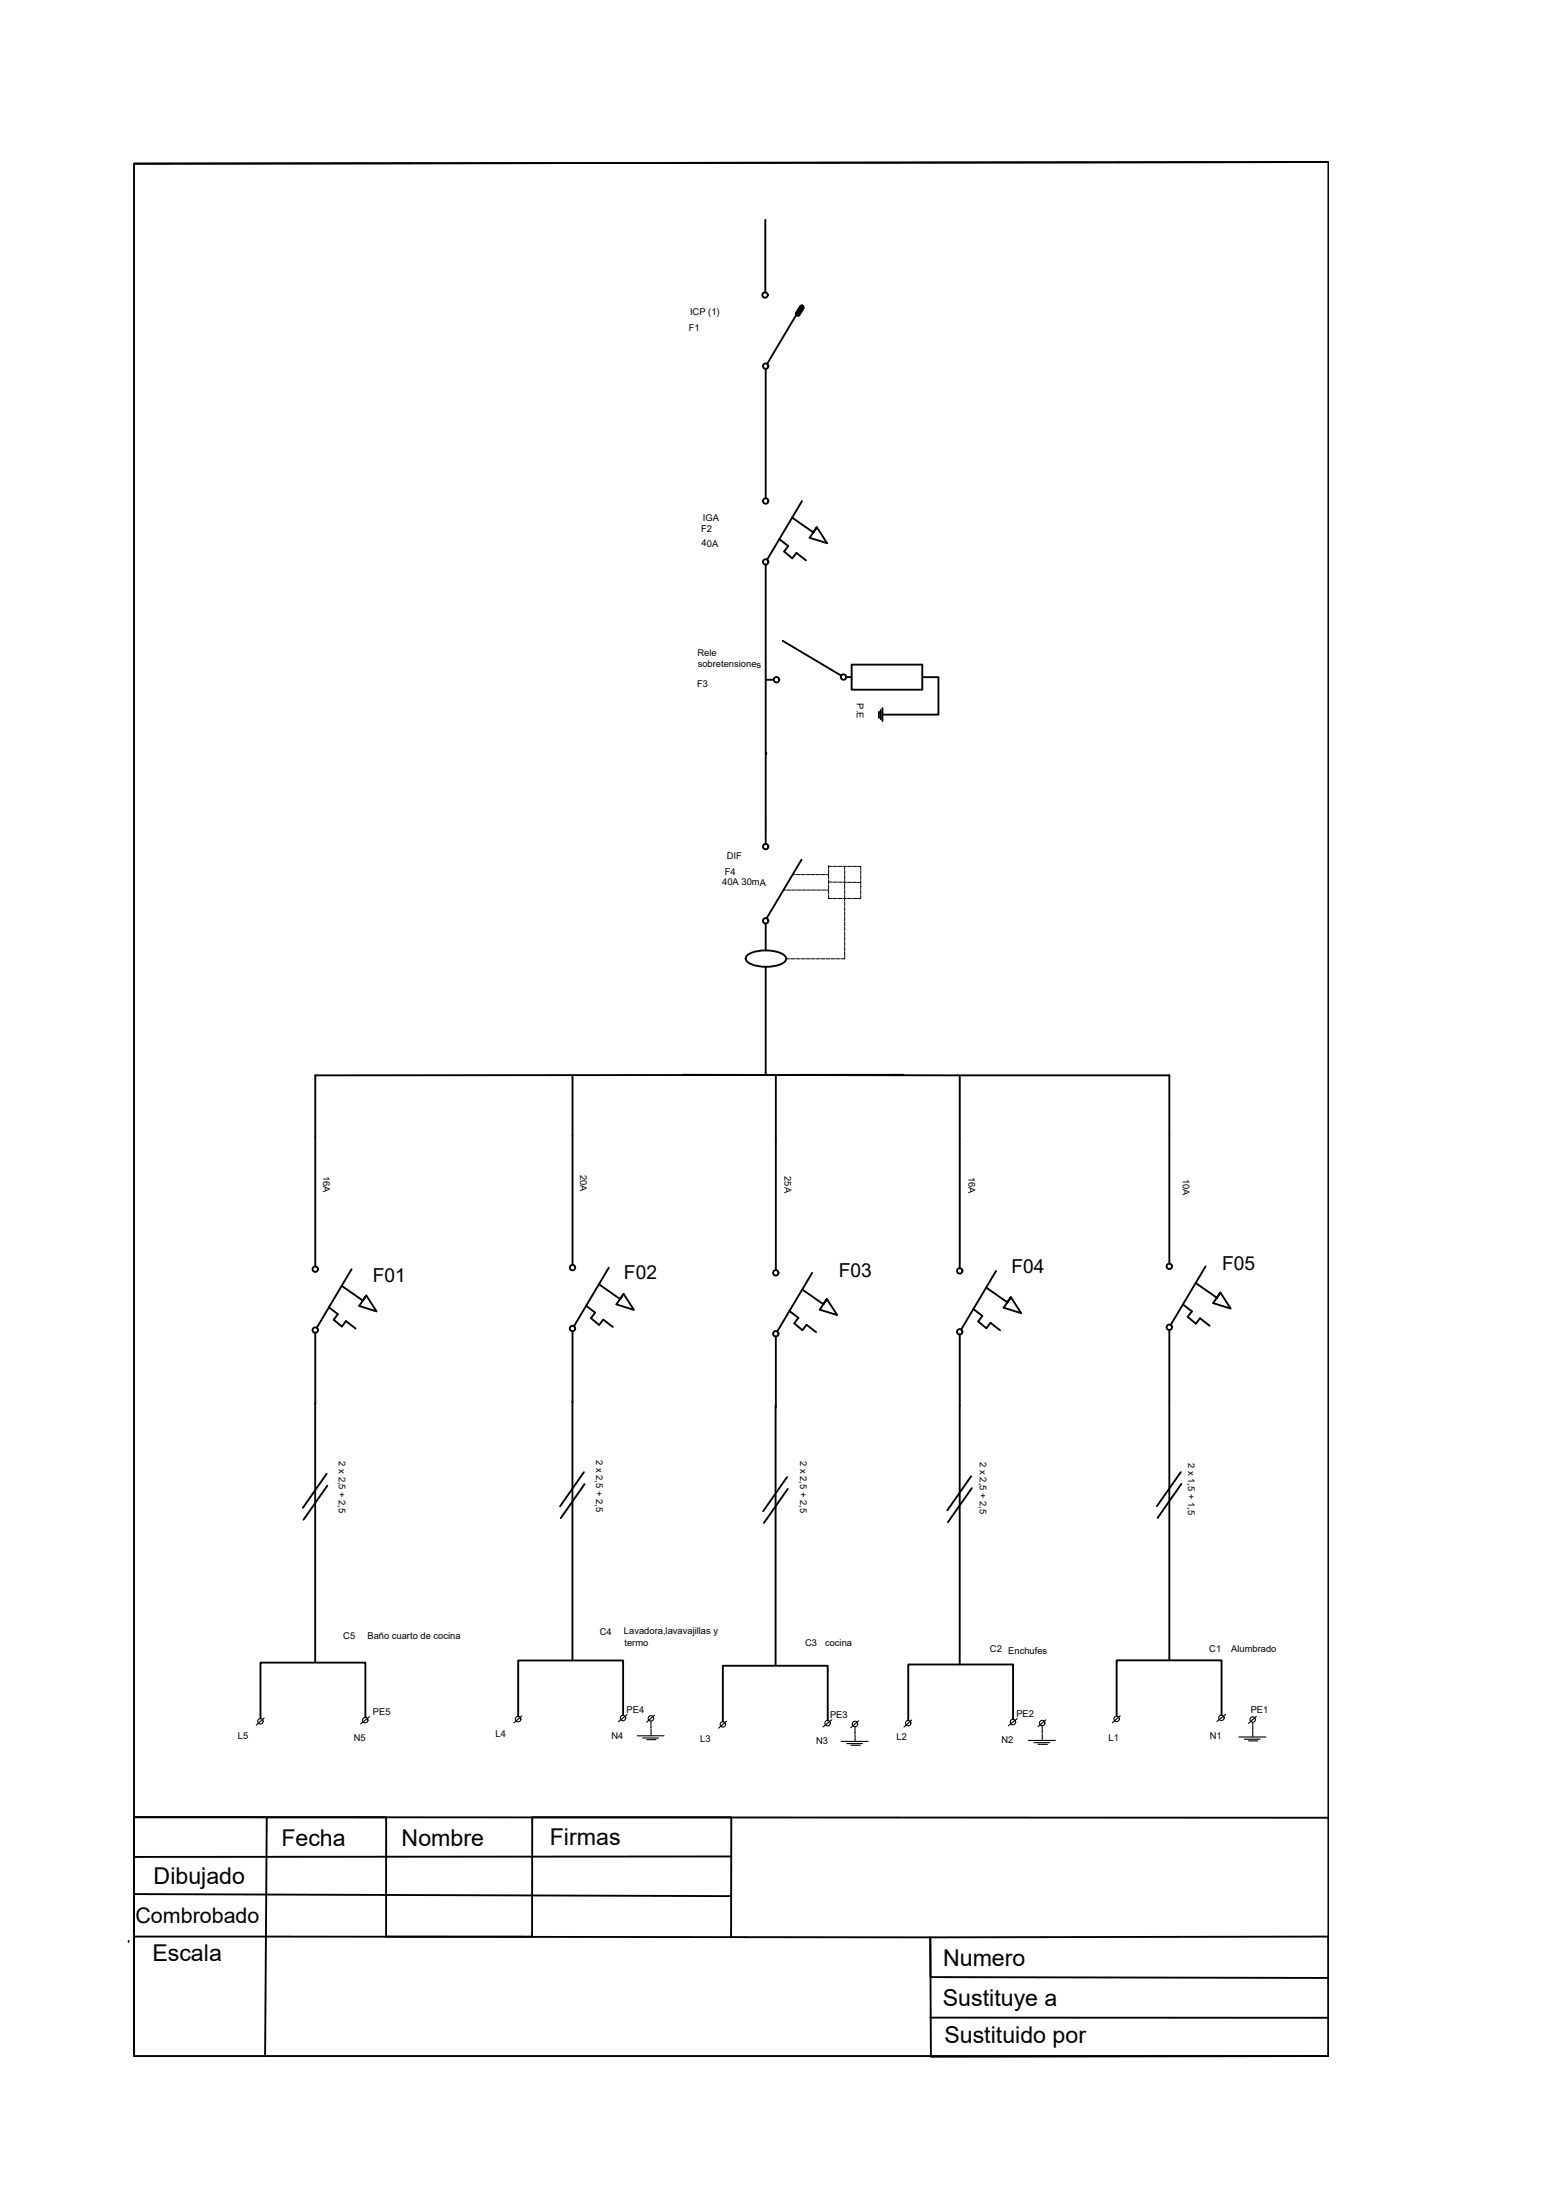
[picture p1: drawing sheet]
<svg xmlns="http://www.w3.org/2000/svg" width="210mm" height="297mm" viewBox="0 0 210 297" stroke-linecap="round" stroke-linejoin="round" font-family="sans-serif">
<!-- layer: 0 -->
<g fill="none" stroke="#000" stroke-width=".25">
<path d="M103.3 29.7v9.8M179.3 21.9l-161.2 .2M103.4 49.8v17.5M108.1 41.4l.2 .2-.5 .9-.2-.2M108.3 41.2l-4.7 7.9M103.4 76.2v15.6h1.1M105.2 72.8l1.2 .9-.6 .8 1.1 .9 .6-.7 1.3 1M106.9 69.9l2.9 2 .5-.7-1 1.4 2.3 .7-1.3-2.1M108.3 67.6l-4.7 8M109.8 71.9h.1M103.4 91.8v22.2M105.6 86.5l8 4.7"/>
<path d="M114.2 91.4h.8v-1.7h9.5v3.4h-9.5v-1.7M118.6 96.1v.8M118.9 95.9v1.2M119.1 95.6v1.8M124.5 91.4h2.2v5.1h-7.6M103.4 101.8h.1M108.2 116.1l-4.7 7.9M100.8 129.1a4.1 4.1 0 0 1 3.3-.7 2.81 2.81 0 0 1 1.9 .7l.1 .3a1.47 1.47 0 0 1-1.3 1 5.4 5.4 0 0 1-3.8-.4l-.3-.3v-.3zM103.4 124.7v3.6M103.4 130.5v14.6M77.3 145.2v25.6M92.3 145.1l65.5 .1v25.4"/>
<path d="M104.7 145.2v26.3M122 145.1l-79.4 .1v25.8M129.6 145.2v26M42.6 179.9l-.1 44.5M44.4 176.5l1.2 .9-.6 .8 1.1 .9 .6-.7 1.3 1M46.1 173.6l2.9 2 .4-.7-.9 1.4 2.3 .8-1.4-2.2M47.5 171.4l-4.8 7.9M49 175.6h.1M77.3 179.7v44.5M79.1 176.3l1.2 .9-.5 .8 1.1 .9 .5-.7 1.3 1M80.8 173.4l2.9 2 .5-.7-1 1.4 2.4 .8-1.4-2.2M82.2 171.2l-4.7 7.9"/>
<path d="M83.7 175.4h.1M106.6 177l1.2 .9-.6 .8 1.1 .9 .6-.7 1.3 1M108.3 174.1l2.8 2 .5-.7-.9 1.4 2.3 .8-1.4-2.2M109.6 171.9l-4.7 7.9M111.1 176.1h.1M131.4 176.7l1.2 1-.6 .7 1.1 .9 .6-.7 1.3 1M133.1 173.8l2.9 2 .5-.7-1 1.5 2.3 .7-1.3-2.2M134.5 171.6l-4.8 7.9M136 175.8h.1M157.8 179.6v44.6M159.7 176.1l1.2 1-.6 .7 1.1 .9 .6-.7 1.3 1M161.4 173.2l2.9 2 .4-.7-.9 1.4 2.3 .8-1.4-2.2"/>
<path d="M162.7 171l-4.7 7.9M164.3 175.2h.1M44.1 199l-3.2 4.6M78.8 198.8l-3.2 4.6M104.7 189.9v34.9M104.7 180.4v9.7M106.2 199.4l-3.2 4.6M129.6 180.2l-.1 44.5M131.1 199.3l-3.2 4.6M159.4 198.8l-3.2 4.6M44.2 200.6l-3.2 4.6M78.9 200.4l-3.2 4.6"/>
<path d="M106.3 201l-3.2 4.6M131.2 200.9l-3.2 4.6M159.5 200.4l-3.2 4.6M49.3 231.9v-7.4h-14.1v7.5M84.1 231.6v-7.4h-14.2v7.5M111.7 232.3v-7.4h-14.1v7.6M136.8 232.1v-7.4h-14.2v7.6M164.9 231.6v-7.4h-14.2v7.5M18.1 245.4h161.2v32.2h-161.2zM18.1 245.4h17.9l-.2 32.2M18.1 255.1h.1M18.1 255.7l80.6 .3"/>
<path d="M36 245.4h16.1v16.1h19.7v-16.1h26.9v16.1M98.7 250.7h-80.6M179.3 245.4v-223.5l-161.2 .2v255.5M17.4 262.2h.1M18.1 261.5l107.5 .1v5.3l53.7 .2M125.6 261.6l53.7-.1v16.1l-53.6 .1zM125.6 272.4h53.7"/>
<circle cx="103.3" cy="39.8" r=".37"/>
<circle cx="103.4" cy="49.4" r=".37"/>
<circle cx="103.4" cy="75.9" r=".37"/>
<circle cx="103.4" cy="67.6" r=".37"/>
<circle cx="104.8" cy="91.8" r=".37"/>
<circle cx="113.9" cy="91.4" r=".37"/>
<circle cx="103.4" cy="114.3" r=".37"/>
<circle cx="103.4" cy="124.3" r=".37"/>
<circle cx="42.6" cy="171.4" r=".37"/>
<circle cx="42.6" cy="179.6" r=".37"/>
<circle cx="77.3" cy="171.1" r=".37"/>
<circle cx="77.3" cy="179.4" r=".37"/>
<circle cx="104.7" cy="171.9" r=".37"/>
<circle cx="129.5" cy="179.8" r=".37"/>
<circle cx="129.5" cy="171.6" r=".37"/>
<circle cx="157.8" cy="171" r=".37"/>
<circle cx="157.8" cy="179.2" r=".37"/>
<circle cx="104.7" cy="180.1" r=".37"/>
</g>
<path d="M108.2 41.5l-.5 .9" fill="none" stroke="#000" stroke-width=".8"/>
<g fill="none" stroke="#000" stroke-width=".13">
<path d="M107 118.1h.4M107.5 118.1h.5M108.2 118.1h.5M108.8 118.1h.6M109.5 118.1h.5M110.2 118.1h.5M110.8 118.1h.6M111.5 118.1h.4M111.8 116.9v.4M111.8 117.5v.5M111.8 118.2v.5M111.8 118.8v.6"/>
<path d="M111.8 119.5v.5M111.8 117h.5M111.8 119.1h.5M112.4 117h.5M112.4 119.1h.5M113.1 117h.5M113.1 119.1h.5M113.8 117h.5M113.8 119.1h.5M114 117v.4M114 117.5v.6M114 118.2v.5"/>
<path d="M114 118.9v.5M114 119.5v.6M114.4 117h.6M114.4 119.1h.6M115.1 117h.5M115.1 119.1h.5M115.8 117h.4v.4M115.8 119.1h.4M116.2 117.5v.6M116.2 118.2v.5M116.2 118.9v.5M116.2 119.5v.6"/>
<path d="M105.8 120.2h.3M106.1 129.5h.5M106.2 120.2h.5M106.8 129.5h.5M106.9 120.2h.5M107.5 129.5h.5M107.5 120.2h.6M108.1 129.5h.6M108.2 120.2h.5M108.8 129.5h.5M108.9 120.2h.5M109.5 129.5h.5"/>
<path d="M109.6 120.2h.5M110.1 129.5h.6M110.2 120.2h.6M110.8 129.5h.6M110.9 120.2h.5M111.5 129.5h.5M111.6 120.2h.3M111.8 120.8v.5h.5M111.8 120.2v.5M112.2 129.5h.5M112.4 121.3h.5M112.8 129.5h.6"/>
<path d="M113.1 121.3h.5M113.8 121.3h.5M114 120.2v.6M114 120.9v.7M114 121.8v.5M114 122.4v.6M114 123.1v.5M114 123.8v.5M114 124.4v.6M114 125.1v.6M114 125.8v.5M114 126.5v.5"/>
<path d="M114 127.1v.6M114 127.8v.5M114 128.5v.5M114 129.1v.4h-.5M114.4 121.3h.6M115.1 121.3h.5M116.2 120.9v.4h-.4M116.2 120.2v.6"/>
</g>
<g fill="none" stroke="#000" stroke-width=".15">
<path d="M35.6 232l-1 .9M49.9 231.8l-1.2 1M70.4 231.7l-1 .9M84.7 231.5l-1.2 1M86.7 234.7h2.2M87.3 234.9h1.3M87.9 232.4v.8M87.9 233.4h.1M87.9 233.5v.8M88.4 231.6l-1.1 .9M89.6 234.4h-3.6M98.1 232.4l-1.1 .9"/>
<path d="M112.3 232.2l-1.2 1M113.6 235.1h3.6M114.3 235.4h2.1M114.9 235.6h1.2M115.4 234.1h.1M115.4 233.1v.9M115.4 234.3v.8M115.9 232.3l-1.1 1M123.1 232.2l-1.1 1M137.3 232l-1.2 1M138.8 235h3.7M139.6 235.3h2.1"/>
<path d="M140.1 235.5h1.3M140.7 234h.1M140.7 233v.8M140.7 234.1v.9M141.2 232.2l-1.1 1M151.2 231.7l-1 .9M165.4 231.5l-1.1 .9M167.2 234.5h3.7M168 234.8h2.1M168.5 235l1.3 .1M169.1 233.5h.1M169.1 232.5v.9"/>
<path d="M169.1 233.6v.9M169.6 231.7l-1.1 1"/>
<circle cx="35.2" cy="232.4" r=".37"/>
<circle cx="49.3" cy="232.2" r=".37"/>
<circle cx="69.9" cy="232.1" r=".37"/>
<circle cx="84.1" cy="232" r=".37"/>
<circle cx="87.9" cy="232" r=".37"/>
<circle cx="97.6" cy="232.8" r=".37"/>
<circle cx="111.7" cy="232.7" r=".37"/>
<circle cx="115.4" cy="232.8" r=".37"/>
<circle cx="122.6" cy="232.7" r=".37"/>
<circle cx="136.7" cy="232.5" r=".37"/>
<circle cx="140.7" cy="232.6" r=".37"/>
<circle cx="150.7" cy="232.1" r=".37"/>
<circle cx="164.9" cy="231.9" r=".37"/>
<circle cx="169.1" cy="232.2" r=".37"/>
</g>
<g font-size="3.1">
<text x="38" y="249.3">Fecha</text>
<text x="54.2" y="249.2">Nombre</text>
<text x="74.2" y="249.2">Firmas</text>
<text x="20.7" y="254.4">Dibujado</text>
<text x="20.6" y="264.8">Escala</text>
<text x="127.3" y="265.5">Numero</text>
<text x="127.3" y="270.8">Sustituye a</text>
<text x="127.5" y="275.8">Sustituido por</text>
</g>
<text font-size="2.9" x="18.3" y="259.6">Combrobado</text>
<g font-size="2.6">
<text x="50.3" y="173.1">F01</text>
<text x="84.2" y="172.7">F02</text>
<text x="113.2" y="172.5">F03</text>
<text x="136.5" y="171.8">F04</text>
<text x="165" y="171.4">F05</text>
</g>
<g font-size="1.3">
<text x="93" y="44.8">F1</text>
<text x="93.1" y="42.6">ICP (1)</text>
<text x="94.6" y="71.9">F2</text>
<text x="94.9" y="70.4">IGA</text>
<text x="94.7" y="73.8">40A</text>
<text x="94.1" y="88.5" transform="rotate(1 94.1 88.5)">Rele</text>
<text x="94.1" y="92.8">F3</text>
<text x="94.2" y="90" transform="rotate(1 94.2 90)">sobretensiones</text>
<text x="115.7" y="95" transform="rotate(90 115.7 95)">P.E</text>
<text x="97.5" y="119.5">40A 30mA</text>
<text x="97.8" y="118.1">F4</text>
<text x="98.1" y="116" transform="rotate(1 98.1 116)">DIF</text>
<text x="43.6" y="158.7" transform="rotate(90 43.6 158.7)">16A</text>
<text x="78.3" y="158.6" transform="rotate(90 78.3 158.6)">20A</text>
<text x="105.9" y="158.8" transform="rotate(90 105.9 158.8)">25A</text>
<text x="130.7" y="158.9" transform="rotate(90 130.7 158.9)">16A</text>
<text x="159.7" y="159.2" transform="rotate(90 159.7 159.2)">10A</text>
<text x="45.8" y="197.3" transform="rotate(90 45.8 197.3)">2 x 2,5 + 2,5</text>
<text x="80.5" y="197.1" transform="rotate(90 80.5 197.1)">2 x 2,5 + 2,5</text>
<text x="108" y="197.3" transform="rotate(90 108 197.3)">2 x 2,5 + 2,5</text>
<text x="132.2" y="197.4" transform="rotate(90 132.2 197.4)">2 x 2,5 + 2,5</text>
<text x="160.4" y="197.5" transform="rotate(90 160.4 197.5)">2 x 1,5 + 1,5</text>
<text x="46.3" y="221.3">C5</text>
<text x="49.6" y="221.3">Baño cuarto de cocina</text>
<text x="81" y="220.7">C4</text>
<text x="84.2" y="220.7">Lavadora,lavavajillas y</text>
<text x="84.3" y="222.2">termo</text>
<text x="108.7" y="222.2">C3</text>
<text x="111.4" y="222.2">cocina</text>
<text x="133.6" y="223.1">C2 Enchufes</text>
<text x="163.2" y="223.1" transform="rotate(-1 163.2 223.1)">C1</text>
<text x="166.2" y="223.1" transform="rotate(-1 166.2 223.1)">Alumbrado</text>
<text x="50.3" y="231.6" transform="rotate(-1 50.3 231.6)">PE5</text>
<text x="84.6" y="231.3" transform="rotate(-1 84.6 231.3)">PE4</text>
<text x="112" y="232" transform="rotate(-1 112 232)">PE3</text>
<text x="137.2" y="231.8" transform="rotate(-1 137.2 231.8)">PE2</text>
<text x="168.8" y="231.3" transform="rotate(-1 168.8 231.3)">PE1</text>
<text x="32.1" y="234.8">L5</text>
<text x="47.7" y="235.1" transform="rotate(-1 47.7 235.1)">N5</text>
<text x="66.9" y="234.5" transform="rotate(-1 66.9 234.5)">L4</text>
<text x="82.5" y="234.8">N4</text>
<text x="94.5" y="235.3" transform="rotate(-1 94.5 235.3)">L3</text>
<text x="110.2" y="235.5">N3</text>
<text x="121" y="235" transform="rotate(-1 121 235)">L2</text>
<text x="135.2" y="235.3">N2</text>
<text x="149.6" y="235">L1</text>
<text x="163.3" y="234.7">N1</text>
</g>
</svg>
